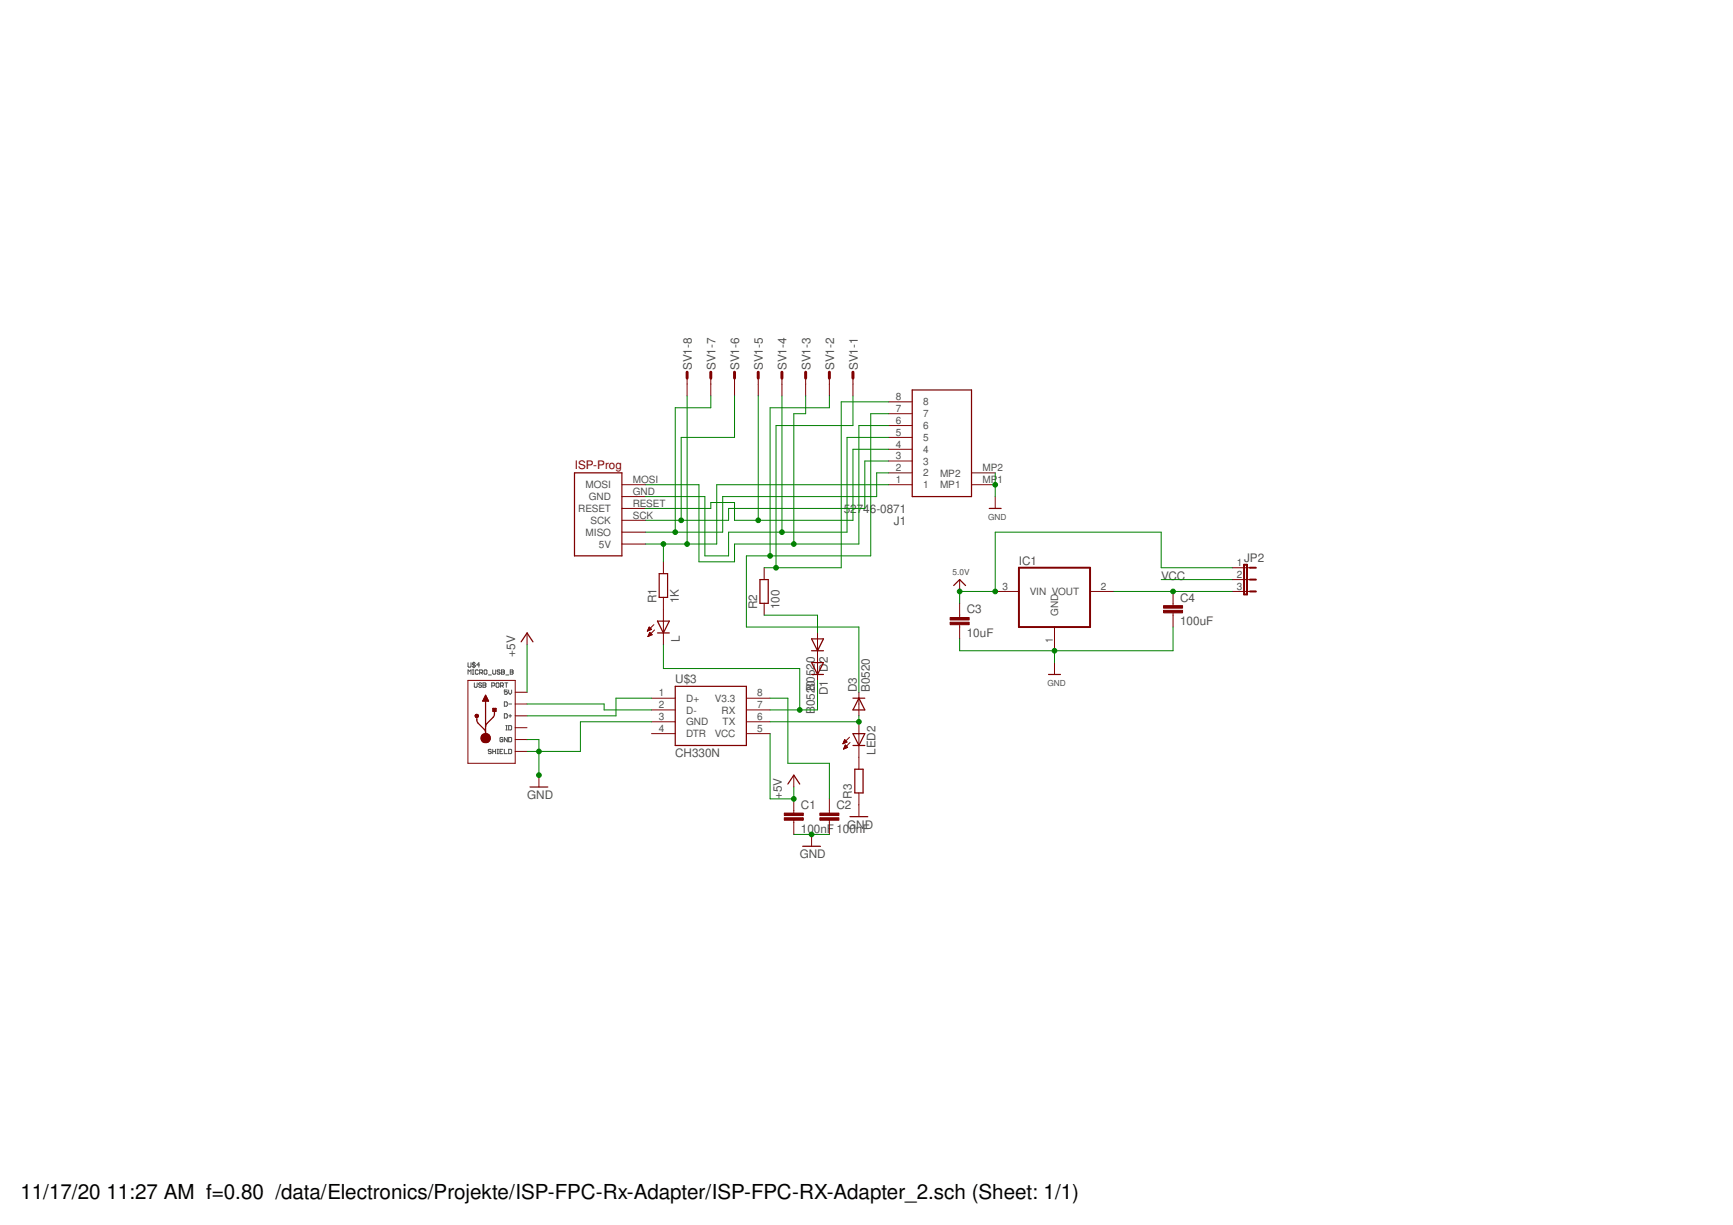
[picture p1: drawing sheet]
<svg xmlns="http://www.w3.org/2000/svg" width="297mm" height="210mm" viewBox="0 0 297 210" stroke-linecap="round" stroke-linejoin="round" font-family="sans-serif">
<g fill="none" stroke="#505050" stroke-width=".17">
<path d="M80.2 113.6v.6l.1 .1 .4-.1v-.6M80.2 115.5v-.7l.3 .2 .2-.2v.7M81 115.5h.2M81 114.8h.2M81.1 114.8v.7M81.2 113.4v1M81.3 117v.6l.1 .2 .4-.2v-.6M81.5 113.7l-.4-.1-.1 .2 .3 .1 .2 .3-.2 .1-.3-.1M82 114.9l-.1-.1-.4 .1v.5l.1 .1 .4-.1M82.2 115.3h.4l.1-.4-.1-.1h-.4v.7M82.2 113.9h-.5l.4-.3v.7M82.5 115.3l.2 .2"/>
<path d="M82.5 117.1l-.1-.1-.4 .1 .2 .3 .3 .1-.1 .3-.4-.2M82.8 117h.4l.1 .1-.1 .3 .1 .2-.1 .2h-.4zM82.8 117.4h.4M83 114.9l.1-.1 .4 .1v.5l-.2 .1-.3-.1zM83.7 115.7h.5M84.3 117.5h.4l.1-.4-.1-.1h-.4v.8M84.5 114.8v.6l.1 .1 .4-.1v-.6M85 117.1l.2-.1 .3 .1v.5l-.1 .2-.4-.2zM85.7 114.9l-.1-.1-.4 .1 .1 .2 .4 .2-.1 .2-.4-.1M85.8 117.5h.3l.2-.1-.2-.4h-.3v.8M86 114.8h.3l.2 .1-.2 .2 .2 .3-.2 .1h-.3zM86 115.1h.3"/>
<path d="M86 117.5l.3 .3M86.5 117h.5M86.7 115.7h.5M86.8 117v.8M87 118.2h-.6v.4l.3-.1 .3 .1-.2 .4-.4-.1M87.2 118.2v.5l.2 .3 .3-.3v-.5M87.5 114.8h.3l.1 .1-.1 .2 .1 .3-.1 .1h-.3zM87.5 115.1h.3M84.2 128.5l-.1-.1-.4 .1 .1 .3 .4 .1-.1 .2-.4-.1M84.5 128.8h.4M84.5 128.4v.7M84.9 128.4v.7"/>
<path d="M85.2 128.4h.2M85.2 129.1h.2M85.3 128.4v.7M85.7 128.8h.2M86.2 126.5l-.1-.1-.4 .1v.5l.4 .1 .1-.4h-.3M86.2 128.4h-.5v.7h.5M86.4 120.3h.4l.2 .1v.5l-.2 .1h-.4zM86.4 122.3h.4l.2 .1v.5l-.2 .1h-.4zM86.4 128.4v.7h.6M86.7 125.1h.3M86.7 124.3h.3M86.8 124.3v.8"/>
<path d="M87 126.4v.7l-.6-.7v.7M87.2 124.3h.4l.1 .2v.4l-.1 .2h-.4zM87.2 126.4l.5 .1v.5l-.1 .1h-.4zM87.2 128.4l.5 .1v.5l-.1 .1h-.4zM87.2 120.6h.5M87.2 122.7h.5M87.4 122.4v.5"/>
</g>
<g fill="none" stroke="#800000" stroke-width=".21">
<path d="M156.4 66.8h10.1v18.3h-10.1zM98.5 81h8.1v14.2h-8.1zM113 98.3h1.4v4.1h-1.4zM130.3 99.3h1.4v4.1h-1.4zM169.6 87.1h2M82.9 119.9h.7M83 119.7h.5M83 119.5h.4M83.1 119.4h.3M83.2 119.2h.1M83.2 119.1l.5 1h-1zM89.3 110l1-1.5 1.1 1.5"/>
<path d="M112.7 106.4h2l-1 2.1zM112.7 108.5h2M115.7 117.6h12.2v10.1h-12.2zM139.1 113.5h2l-1 2.1zM139.1 115.6h2M139.1 109.5h2l-1 2zM139.1 111.5h2M146.2 119.6h2M147.2 119.6l1 2h-2zM163.5 100.3l1-1 1 1M179.7 115.6h2.1M81.5 122.6v.2"/>
<path d="M81.5 122.6h.5M81.5 122.8h.1M81.5 122.8h.4M81.6 122.4h.2M81.6 122.4l-.1 .2M81.7 122.7a1.39 1.39 0 0 0 .3 1.2l1 1.1 .2 .5M81.8 122.4l.2 .2M81.9 122.8h.1M82 122.6l-.1 .2M82.5 126.6h1.5M82.5 126.4h1.5M82.5 126.7h1.5"/>
<path d="M82.5 126.2h1.5M82.6 126.9h1.3M82.6 126h1.3M82.7 127.1h1M82.7 125.9h1M82.8 120.1h.9M83.2 120.1v5.6M84.5 121.4h.5v.5h-.5zM84.5 121.8h.5M84.5 121.6h.5M84.8 121.6a1.39 1.39 0 0 1-.3 1.3l-1 1.1-.3 .5M90.8 134.9h3.1"/>
<path d="M135 134.3l1.1-1.5 1 1.5M145.7 139.9h3M146.2 127.7h2M146.2 125.7h2l-1 2zM146.5 131.8h1.4v4.1h-1.4zM137.6 145h3"/>
<circle cx="83.2" cy="126.5" r=".78"/>
</g>
<g fill="none" stroke="#800000" stroke-width=".17">
<path d="M117.8 64.8v3M121.8 64.8v3M125.9 64.8v3M130 64.8v3M134 64.8v3M138.1 64.8v3M142.2 64.8v3M146.2 64.8v3M152.3 79h4.1M152.3 77h4.1M152.3 75h4.1M152.3 72.9h4.1"/>
<path d="M152.3 70.9h4.1M152.3 68.9h4.1M106.6 93.2h4.1M106.6 91.2h4.1M106.6 89.2h4.1M106.6 87.1h4.1M106.6 85.1h4.1M106.6 83.1h4.1M113.7 96.3v2M131 97.3v2M152.3 83.1h4.1M152.3 81h4.1"/>
<path d="M164.5 99.3v2M166.5 83.1h4.1M166.5 81h4.1M170.6 85.1v2M211.2 99.3h3M211.2 97.3h3M80.2 116.6h8.1v14.2h-8.1zM88.3 118.6h2M90.3 108.5v2M111 108.1h.1M111 108.1h.2M111 108h.4"/>
<path d="M111.1 107.9h.5M111.1 109.1h.1M111.1 109h.2M111.1 107.8h.5M111.1 108.9h.4M111.2 107.7h.3M111.2 107.6h.2M111.2 108.8h.5M111.2 107.5h.1M111.2 108.7h.5M111.3 107.4l.4 .4-.7 .3zM111.3 108.6h.3"/>
<path d="M111.3 108.5h.2M111.3 108.4h.1M111.4 108.4l.4 .4-.7 .3zM111.7 119.6h4M112.1 107l-1.1 1.1M112.2 107.9l-1.1 1.2M113.7 102.4v8.1M127.9 119.6h4.1M131 103.4v2M140.1 108.5v8.1M147.2 118.6v4.1M164.5 103.4v2.4"/>
<path d="M164.5 107v2.5M170.6 101.3h4M180.7 107.4v4.1M180.7 113.5v2.1M186.8 101.3h4.1M201.1 101.3v2.5M201.1 105v2.4M211.2 101.3h3M88.3 120.6h2M88.3 122.7h2M88.3 126.7h2M88.3 124.7h2"/>
<path d="M88.3 128.8h2M92.4 132.8v2.1M111.7 125.7h4M111.7 121.6h4M111.7 123.7h4M127.9 125.7h4.1M127.9 121.6h4.1M127.9 123.7h4.1M136.1 132.8v2.1M136.1 136.9v2.4M142.2 136.9v2.4M144.5 127.4h.1"/>
<path d="M144.5 127.3h.2M144.6 127.3h.3M144.6 128.3h.1M144.6 127.1h.5M144.6 128.2h.3M144.7 127h.3M144.7 128.1h.4M144.7 126.9h.2M144.7 128.1h.6M144.8 126.8h.1M144.8 128h.4M144.8 126.7l.4 .4-.7 .3z"/>
<path d="M144.8 127.9h.3M144.8 127.8h.2M144.9 127.7h.1M144.9 127.7l.4 .4-.7 .3zM145.6 126.3l-1.1 1.1M145.7 127.2l-1.1 1.2M147.2 123.7v8.1M147.2 135.9v4M136.1 140.5v2.5M139.1 143v2M142.2 140.5v2.5"/>
</g>
<g fill="#800000" stroke="#800000" stroke-width=".17">
<path d="M134.4 140.1h3.3v.4h-3.3z"/>
<path d="M134.4 139.3h3.3v.4h-3.3z"/>
<path d="M140.5 140.1h3.3v.4h-3.3z"/>
<path d="M140.5 139.3h3.3v.4h-3.3z"/>
<path d="M162.9 106.6h3.2v.4h-3.2z"/>
<path d="M162.9 105.8h3.2v.4h-3.2z"/>
<path d="M199.4 104.6h3.3v.4h-3.3z"/>
<path d="M199.4 103.8h3.3v.4h-3.3z"/>
</g>
<path d="M117.8 63.8v1M121.8 63.8v1M125.9 63.8v1M130 63.8v1M134 63.8v1M138.1 63.8v1M142.2 63.8v1M146.2 63.8v1" fill="none" stroke="#800000" stroke-width=".51"/>
<path d="M174.6 97.3h12.2v10.1h-12.2zM213.2 96.8h.5v5.1h-.5zM214.2 97.3h1.1M214.2 99.3h1.1M214.2 101.3h1.1" fill="none" stroke="#800000" stroke-width=".34"/>
<g fill="none" stroke="#008000" stroke-width=".17">
<path d="M117.8 67.8v25.4M121.8 67.8v2.1h-6.1v21.3M125.9 67.8v7.2h-9.1v14.2M130 67.8v21.4M134 67.8v23.4M138.1 67.8v3.1h-2v22.3M142.2 67.8v2.1h-10.2v25.3M146.2 67.8v5.1h-13.2v24.4M152.3 72.9h-5.1v20.3h-21.3v3.1h-6.1v-13.2h-9.1M152.3 75h-7.1v16.2h-20.3v4h-4.1v-10.1h-10.1M152.3 77h-6.1v12.2h-20.3v-3.1h-4.1v1h-11.1M152.3 79h-4.1v8.1h-23.3v2.1h-14.2"/>
<path d="M152.3 70.9h-3.1v24.3h-21.3v12.2h19.3v11.2M152.3 68.9h-8.1v28.4h-13.2M113.7 93.2v3.1M152.3 83.1h-29.4v10.1h-12.2M152.3 81h-2v4.1h-26.4v6.1h-13.2M170.6 81v4.1M199 99.3h12.2M211.2 97.3h-12.2v-6.1h-28.4v10.1h-6.1v2.1M90.3 110.5v8.1M111.7 119.6h-6.1v3.1h-15.3M113.7 110.5v4.1h23.4v7M131 105.4h9.1v3.1"/>
<path d="M132 119.6h3v11.2h7.2v6.1M140.1 116.6v5h-8.1M180.7 111.5v2M190.9 101.3h20.3M201.1 107.4v4.1h-36.6v-2M90.3 120.6h13.2v1h8.2M90.3 126.7h2.1v6.1M111.7 123.7h-12.2v5.1h-9.2M132 125.7v11.2h4.1v-2M147.2 122.7v1h-15.2M136.1 143h6.1"/>
</g>
<g fill="#008000" stroke="#008000" stroke-width=".17">
<circle cx="113.7" cy="93.2" r=".4"/>
<circle cx="117.8" cy="93.2" r=".4"/>
<circle cx="115.7" cy="91.2" r=".4"/>
<circle cx="116.8" cy="89.2" r=".4"/>
<circle cx="130" cy="89.2" r=".4"/>
<circle cx="136.1" cy="93.2" r=".4"/>
<circle cx="92.4" cy="132.8" r=".4"/>
<circle cx="92.4" cy="128.8" r=".4"/>
<circle cx="139.1" cy="143" r=".4"/>
<circle cx="134" cy="91.2" r=".4"/>
<circle cx="180.7" cy="111.5" r=".4"/>
<circle cx="170.6" cy="83.1" r=".4"/>
<circle cx="136.1" cy="136.9" r=".4"/>
<circle cx="133" cy="97.3" r=".4"/>
<circle cx="147.2" cy="123.7" r=".4"/>
<circle cx="164.5" cy="101.3" r=".4"/>
<circle cx="170.6" cy="101.3" r=".4"/>
<circle cx="201.1" cy="101.3" r=".4"/>
<circle cx="132" cy="95.2" r=".4"/>
<circle cx="137.1" cy="121.6" r=".4"/>
</g>
<g font-size="3.5">
<text x="3.5" y="205.4">11/17/20</text>
<text x="18.2" y="205.4">11:27 AM f=0.80 /data/Electronics/Projekte/ISP-FPC-Rx-Adapter/ISP-FPC-RX-Adapter_2.sch (Sheet: 1/1)</text>
</g>
<g font-size="2" fill="#505050">
<text x="118.6" y="63.4" transform="rotate(-90 118.6 63.4)">SV1-8</text>
<text x="122.6" y="63.4" transform="rotate(-90 122.6 63.4)">SV1-7</text>
<text x="126.7" y="63.4" transform="rotate(-90 126.7 63.4)">SV1-6</text>
<text x="130.8" y="63.4" transform="rotate(-90 130.8 63.4)">SV1-5</text>
<text x="134.8" y="63.4" transform="rotate(-90 134.8 63.4)">SV1-4</text>
<text x="138.9" y="63.4" transform="rotate(-90 138.9 63.4)">SV1-3</text>
<text x="143" y="63.4" transform="rotate(-90 143 63.4)">SV1-2</text>
<text x="147" y="63.4" transform="rotate(-90 147 63.4)">SV1-1</text>
<text x="144.6" y="87.8">5</text>
<text x="145.7" y="87.8">2746-0871</text>
<text x="153.2" y="89.9">J1</text>
<text x="174.6" y="96.8">IC1</text>
<text x="199" y="99.3">VCC</text>
<text x="213.2" y="96.3">JP2</text>
<text x="112.5" y="103.4" transform="rotate(-90 112.5 103.4)">R1</text>
<text x="116.3" y="103.4" transform="rotate(-90 116.3 103.4)">1K</text>
<text x="129.8" y="104.4" transform="rotate(-90 129.8 104.4)">R2</text>
<text x="133.6" y="104.4" transform="rotate(-90 133.6 104.4)">100</text>
<text x="165.7" y="105.1">C3</text>
<text x="202.3" y="107.1">100uF</text>
<text x="202.3" y="103.1">C4</text>
<text x="88.3" y="112.5" transform="rotate(-90 88.3 112.5)">+5V</text>
<text x="116.6" y="110.1" transform="rotate(-90 116.6 110.1)">L</text>
<text x="165.7" y="109.2">10uF</text>
<text x="115.7" y="117">U$3</text>
<text x="141.9" y="119.1" transform="rotate(-90 141.9 119.1)">D1</text>
<text x="141.9" y="115.1" transform="rotate(-90 141.9 115.1)">D2</text>
<text x="146.8" y="118.6" transform="rotate(-90 146.8 118.6)">D3</text>
<text x="149.1" y="118.6" transform="rotate(-90 149.1 118.6)">B0520</text>
<text x="139.7" y="122.4" transform="rotate(-90 139.7 122.4)">B</text>
<text x="139.7" y="121.1" transform="rotate(-90 139.7 121.1)">052B00520</text>
<text x="115.7" y="129.8">CH330N</text>
<text x="150.1" y="129.4" transform="rotate(-90 150.1 129.4)">LED2</text>
<text x="90.3" y="136.9">GND</text>
<text x="134" y="136.9" transform="rotate(-90 134 136.9)">+5V</text>
<text x="146" y="136.9" transform="rotate(-90 146 136.9)">R3</text>
<text x="137.3" y="142.7">100nF 100nF</text>
<text x="137.3" y="138.6">C1</text>
<text x="143.4" y="138.6">C2</text>
<text x="145.2" y="142">GND</text>
<text x="137.1" y="147">GND</text>
</g>
<text font-size="2" fill="#800000" x="98.5" y="80.4">ISP-Prog</text>
<g font-size="1.7" fill="#505050">
<text x="153.5" y="70.6">7</text>
<text x="153.5" y="68.6">8</text>
<text x="158.2" y="71.5">7</text>
<text x="158.2" y="69.5">8</text>
<text x="153.5" y="76.7">4</text>
<text x="153.5" y="74.7">5</text>
<text x="153.5" y="72.6">6</text>
<text x="158.2" y="77.6">4</text>
<text x="158.2" y="75.6">5</text>
<text x="158.2" y="73.5">6</text>
<text x="100.4" y="83.7">MOSI</text>
<text x="108.5" y="82.8">MOSI</text>
<text x="153.5" y="82.8">1</text>
<text x="153.5" y="80.8">2</text>
<text x="153.5" y="78.7">3</text>
<text x="158.2" y="83.7">1</text>
<text x="158.2" y="81.6">2</text>
<text x="158.2" y="79.6">3</text>
<text x="161.1" y="83.7">MP1</text>
<text x="161.1" y="81.7">MP2</text>
<text x="168.4" y="82.8">MP</text>
<text x="168.4" y="80.8">MP2</text>
<text x="171" y="82.8">1</text>
<text x="99.1" y="87.7">RESET</text>
<text x="100.9" y="85.7">GND</text>
<text x="101.2" y="89.8">SCK</text>
<text x="108.5" y="88.9">SCK</text>
<text x="108.5" y="86.8">RESET</text>
<text x="108.5" y="84.8">GND</text>
<text x="100.4" y="91.8">MISO</text>
<text x="102.6" y="93.8">5V</text>
<text x="171.8" y="101.1">3</text>
<text x="176.5" y="102">VIN VOUT</text>
<text x="188.7" y="101.1">2</text>
<text x="212" y="97">1</text>
<text x="212" y="99">2</text>
<text x="212" y="101.1">3</text>
<text x="181.3" y="105.6" transform="rotate(-90 181.3 105.6)">GND</text>
<text x="180.5" y="110.3" transform="rotate(-90 180.5 110.3)">1</text>
<text x="112.9" y="119.3">1</text>
<text x="129.8" y="119.3">8</text>
<text x="112.9" y="125.4">4</text>
<text x="112.9" y="121.4">2</text>
<text x="112.9" y="123.4">3</text>
<text x="117.6" y="120.2">D+</text>
<text x="117.6" y="122.3">D-</text>
<text x="117.6" y="124.3">GND</text>
<text x="122.5" y="120.2">V3.3</text>
<text x="123.7" y="122.3">RX</text>
<text x="123.9" y="124.3">TX</text>
<text x="129.8" y="121.4">7</text>
<text x="129.8" y="123.4">6</text>
<text x="129.8" y="125.4">5</text>
<text x="117.6" y="126.3">DTR</text>
<text x="122.5" y="126.3">VCC</text>
</g>
<g font-size="1.4" fill="#505050">
<text x="169.4" y="89.2">GND</text>
<text x="163.3" y="98.5">5.0V</text>
<text x="179.5" y="117.6">GND</text>
</g>
</svg>
